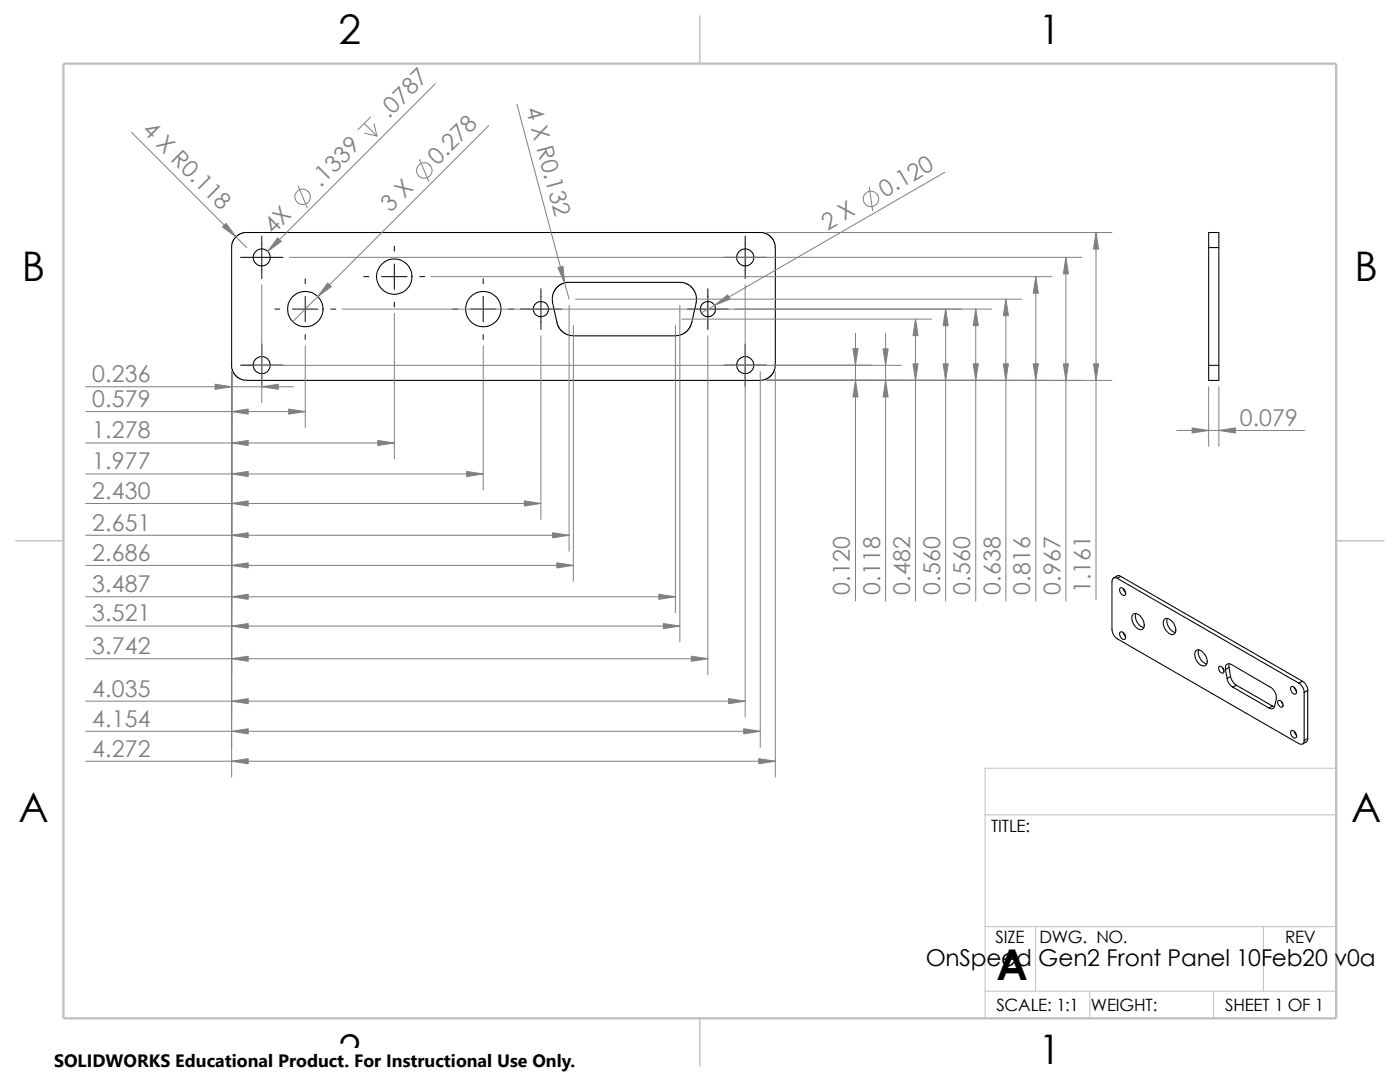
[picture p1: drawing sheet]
<svg xmlns="http://www.w3.org/2000/svg" width="279mm" height="216mm" viewBox="0 0 279 216" stroke-linecap="round" stroke-linejoin="round" font-family="sans-serif">
<path d="M266.7 153.3h-70.1v49.9M196.6 162.6h70.1M196.6 197.8h70.1M196.6 184.9h70.1M206.7 184.9v12.9M217.5 197.8v5.4M242.2 197.8v5.4M252.1 184.9v12.9" fill="none" stroke="#c0c0c0" stroke-width=".2"/>
<path d="M139.7 3.2v9.5M3.1 107.9h9.6M266.7 107.9h9.5M139.7 203.2v9.5" fill="none" stroke="#c0c0c0" stroke-width=".21"/>
<path d="M12.7 12.7h254v190.5h-254z" fill="none" stroke="#c0c0c0" stroke-width=".47"/>
<g fill="none" stroke="#000" stroke-width=".21">
<path d="M241.2 49.4v23.5M241.2 49.4h2M241.2 49.4v-3h2v3M243.2 49.4v23.5M110.3 60.4l.9 4.1 .3 .9 .6 .7 .6 .4 1 .4 .7 .1M110.3 60.4v-1.5l.5-1.2 .9-.8 1.4-.6h23l1.1 .4 .7 .4 .5 .7 .5 .8 .1 1.6-1.1 4.6-.8 1.3-1.2 .7-1.1 .2h-20.4M154.7 72.9l-.1 1-.6 1-1 .7-1.3 .3h-102.5M154.7 72.9v-24l-.3-.8-.4-.7-.8-.7-.8-.3h-103.7l-.9 .3-.9 .7-.4 .7-.3 .8v24.5l.4 .9 .6 .8 1 .6 1 .2M241.2 72.9h2M241.2 72.9v3h2v-3M223 115.4a.66 .66 0 0 0-.8 0 .66 .66 0 0 0-.3 .6v9.6a2.48 2.48 0 0 0 1.1 1.9l36.2 20.9a.66 .66 0 0 0 .8 0 .66 .66 0 0 0 .3-.7M223 115.4l36.2 20.9"/>
<path d="M223.5 117.4a.91 .91 0 0 1 1.1 1.1 .55 .55 0 0 1-.6 .3 .55 .55 0 0 1-.4-.5l-.2-.5zM223.7 115l-.6-.1-.9 .4M223.7 115l-.7 .4M223.7 115l36.2 20.9M224.2 117.4l.4 .8M223.5 126.2a.94 .94 0 0 1 1 .3 .94 .94 0 0 1 0 1 .96 .96 0 0 1-1-1.3zM224.2 126.2l.4 .8M226.2 122.5a1.67 1.67 0 0 1 1.9 1.3 1.19 1.19 0 0 1-.3 1.8 2.17 2.17 0 0 1-1.6-3.1zM226.7 122.4a2.45 2.45 0 0 0 1.6 2.8M232.4 123.6a1.4 1.4 0 0 1 1.9 .9 1.45 1.45 0 0 1-.1 2.1 2.09 2.09 0 0 1-2-1.8v-.7zM233 123.4a2.35 2.35 0 0 0 1.6 2.8M238.6 129.9a1.13 1.13 0 0 1 1.7 .5 1.65 1.65 0 0 1 .2 2.4 2.15 2.15 0 0 1-2.1-2.2z"/>
<path d="M239.2 129.7a2.45 2.45 0 0 0 1.6 2.8M243.3 133a.81 .81 0 0 1 .8 .4 .81 .81 0 0 1 0 .9 .99 .99 0 0 1-.8-1.3zM244 133.2l.2 .5M244.6 133.6a.8 .8 0 0 1 .1-1 .8 .8 0 0 1 1 0l7.8 4.5a2.49 2.49 0 0 1 1.2 2.3l-.3 1.5a.69 .69 0 0 1-1.2 .4M244.6 133.6l.3 1.8M244.9 135.4a2.36 2.36 0 0 0 1.1 1.7M245.3 133.2l-.7 .4M245.3 133.2l.3 1.8M245.3 132.5v.7M245.6 135l-.7 .4M245.6 135a2.87 2.87 0 0 0 1.2 1.7M246 137.1l7.2 4.2"/>
<path d="M246.8 136.7l-.8 .4M246.8 136.7l7.2 4.2M255.1 139.8a.76 .76 0 0 1 .8 .4 .76 .76 0 0 1-.2 .9h-.1a1.02 1.02 0 0 1-.5-1.3zM255.7 140l.3 .5M257.6 137.1a.91 .91 0 0 1 1.1 1.1 .48 .48 0 0 1-.5 .3 .48 .48 0 0 1-.4-.4l-.2-.6zM258.3 137.1l.4 .9M259.2 136.3a2.34 2.34 0 0 1 1.1 1.9M259.9 135.9l-.7 .4M259.9 135.9a2.35 2.35 0 0 1 1.1 1.9M260.3 138.2v9.5M261 137.8l-.7 .4M261 137.8v9.6"/>
<path d="M254 140.9l.3 .1M254 140.9l-.8 .4M257.6 145.9a.9 .9 0 0 1 1 .3 .9 .9 0 0 1 .1 1 .95 .95 0 0 1-1.1-1.3zM258.3 145.9l.4 .8M261 147.4l-.1 .5-.9 .6M261 147.4l-.7 .3"/>
<circle cx="52.2" cy="51.4" r="1.7"/>
<circle cx="78.7" cy="55.2" r="3.5"/>
<circle cx="148.7" cy="51.3" r="1.69"/>
<circle cx="52.2" cy="72.9" r="1.7"/>
<circle cx="60.9" cy="61.7" r="3.5"/>
<circle cx="96.5" cy="61.7" r="3.5"/>
<circle cx="108" cy="61.7" r="1.52"/>
<circle cx="141.3" cy="61.7" r="1.52"/>
<circle cx="148.7" cy="72.8" r="1.69"/>
</g>
<g fill="none" stroke="#808080" stroke-width=".2">
<path d="M86.9 16.7l-33.5 33.5M26.2 26.4l23 23M59.5 37.1l1.8 4.4M72.7 24.6l2.5 2.5M72.8 26.6l2.4 .5M74 23.4l-2.5 2.5M74.6 24.7l.6 2.4M83.7 31.8l1.9 4.4M97.5 25.1l-39.1 39.1M103.2 20.8l10.4 38.9M173.5 37.3l.7 4.8M188.6 34.4l-48.6 28"/>
<path d="M52.2 56.9v23.4M57.7 51.4h158.2M86 55.2h123.9M114.9 59.7h89M148.7 56.9v86.2M153 46.4h68.9M200.7 59.7v60.2M206.7 55.2v64.7M212.7 51.4v68.5M218.7 46.4v73.3M17.1 77.2h41.5M46.2 74.2v80.9"/>
<path d="M50.5 72.9h129.4M60.9 69v16.3M68.3 61.7h129.6M78.7 62.5v29.1M96.4 69v28.7M107.9 67v36.6M113.6 61v49M114.4 64.9v51.1M134.8 64.9v57.4M135.7 61v67.1M136.1 63.7h49.8M141.3 67v67.6"/>
<path d="M151.7 74.2v74.9M153 75.9h68.9M154.2 72.9h19.7M154.7 74.2v80.9M170.7 66.5v53.4M176.7 66.5v53.4M182.7 63.7v56.2M188.7 61.7v58.2M194.7 61.7v58.2M241.2 77.2v11.9M243.2 77.2v11.9M17.1 94.6h79.3"/>
<path d="M17.1 88.4h61.6M17.1 82.1h43.8M234.9 85.9h25.4M17.1 112.8h97.3M17.1 106.8h96.5M17.1 119.1h117.7M17.1 100.5h90.8M17.1 131.4h124.2M17.1 139.9h131.6M17.1 124.9h118.6M17.1 145.9h134.6M17.1 151.9h137.6"/>
<circle cx="60.4" cy="39.3" r="1.56"/>
<circle cx="84.7" cy="34" r="1.55"/>
<circle cx="173.8" cy="39.7" r="1.56"/>
</g>
<g fill="#808080" stroke="#808080" stroke-width=".2">
<path d="M237.9 85.4l3.3 .5-3.3 .5z"/>
<path d="M243.2 85.9l3.3-.5v1z"/>
<path d="M46.2 94.6l3.3-.5v1z"/>
<path d="M93.1 94.1l3.3 .5-3.3 .5z"/>
<path d="M75.4 87.9l3.3 .5-3.3 .5z"/>
<path d="M200.7 59.7l.6 3.3h-1.1z"/>
<path d="M200.2 72.6h1.1l-.6 3.3z"/>
<path d="M65.4 56.5l.7 .7-2.7 2z"/>
<path d="M188.7 61.7l.5 3.3h-1z"/>
<path d="M188.2 72.6h1l-.5 3.3z"/>
<path d="M111.1 112.3l3.3 .5-3.3 .5z"/>
<path d="M46.2 112.8l3.3-.5v1z"/>
<path d="M194.7 61.7l.5 3.3h-1z"/>
<path d="M111.3 53.4l1.1-.3 .3 3.4z"/>
<path d="M182.2 72.6h1l-.5 3.3z"/>
<path d="M104.6 99.9l3.3 .6-3.3 .5z"/>
<path d="M138 130.9l3.3 .5-3.3 .6z"/>
<path d="M46.2 131.4l3.3-.5v1.1z"/>
<path d="M42.9 76.7l3.3 .5-3.3 .5z"/>
<path d="M52.2 77.2l3.3-.5v1z"/>
<path d="M46.2 106.8l3.3-.5v1z"/>
<path d="M110.3 106.3l3.3 .5-3.3 .5z"/>
<path d="M170.2 69.6h1l-.5 3.3z"/>
<path d="M55.4 47.5l.7 .7-2.7 2z"/>
<path d="M170.7 75.9l.5 3.3h-1z"/>
<path d="M46.2 124.9l3.3-.5v1z"/>
<path d="M131.5 118.6l3.3 .5-3.3 .5z"/>
<path d="M46.2 119.1l3.3-.5v1z"/>
<path d="M206.7 55.2l.5 3.3h-1z"/>
<path d="M206.2 72.6h1l-.5 3.3z"/>
<path d="M46.2 139.9l3.3-.5v1z"/>
<path d="M145.4 139.4l3.3 .5-3.3 .5z"/>
<path d="M218.7 46.4l.5 3.3h-1z"/>
<path d="M46.2 100.5l3.3-.6v1.1z"/>
<path d="M46.2 145.9l3.3-.5v1z"/>
<path d="M148.4 145.4l3.3 .5-3.3 .5z"/>
<path d="M176.2 69.6h1l-.5 3.3z"/>
<path d="M176.7 75.9l.5 3.3h-1z"/>
<path d="M194.2 72.6h1l-.5 3.3z"/>
<path d="M218.2 72.6h1l-.5 3.3z"/>
<path d="M212.7 51.4l.5 3.3h-1z"/>
<path d="M212.2 72.6h1l-.5 3.3z"/>
<path d="M142.6 60.9l2.6-2.1 .5 .9z"/>
<path d="M182.7 63.7l.5 3.3h-1z"/>
<path d="M46.2 82.1l3.3-.5v1z"/>
<path d="M132.4 124.4l3.3 .5-3.3 .5z"/>
<path d="M57.6 81.6l3.3 .5-3.3 .5z"/>
<path d="M44.4 45.3l.7-.7 2 2.7z"/>
<path d="M46.2 88.4l3.3-.5v1z"/>
<path d="M151.4 151.4l3.3 .5-3.3 .5z"/>
<path d="M46.2 151.9l3.3-.5v1z"/>
</g>
<g fill="none" stroke="#000" stroke-width=".2">
<path d="M48 51.4h8.5M52.2 47.1v8.5M60.9 55.6v1M60.9 59.1v5.1M72.6 55.2h1M76.2 55.2h5M78.7 49.1v1M78.7 52.7v5M83.8 55.2h1M96.4 55.6v1M96.4 59.1v5.1M107.9 57.6v8.1"/>
<path d="M141.3 57.6v8.1M144.5 51.4h8.5M148.7 47.1v8.5M48 72.9h8.5M52.2 68.6v8.5M54.9 61.7h.9M58.4 61.7h5.1M60.9 66.8v.9M66 61.7h1M78.7 60.3v1M90.4 61.7h1M93.9 61.7h5.1"/>
<path d="M96.4 66.8v.9M101.5 61.7h1M103.9 61.7h8.1M137.2 61.7h8.1M144.5 72.9h8.5M148.7 68.6v8.5"/>
</g>
<path d="M10.8 209.2h104.1v6.7h-104.1z" fill="#fff"/>
<text font-size="8.5" x="198.8" y="195.5">A</text>
<g font-size="8.1">
<text x="67.6" y="8.8">2</text>
<text x="207.3" y="8.8">1</text>
<text x="4.4" y="56.1">B</text>
<text x="270.3" y="56.1">B</text>
<text x="3.7" y="164.1">A</text>
<text x="269.6" y="164.1">A</text>
<text x="67.6" y="212.3">2</text>
<text x="207.3" y="212.3">1</text>
</g>
<g font-size="4.6" fill="#808080">
<text x="77.6" y="23.8" transform="rotate(-45 77.6 23.8)">.0787</text>
<text x="104.9" y="21.7" transform="rotate(75 104.9 21.7)">4 X R0.132</text>
<text x="28.2" y="26.2" transform="rotate(45 28.2 26.2)">4 X R0.118</text>
<text x="70.4" y="31" transform="rotate(-45 70.4 31)">9</text>
<text x="87.3" y="33.1" transform="rotate(-45 87.3 33.1)">0.278</text>
<text x="64" y="37.5" transform="rotate(-45 64 37.5)">.13</text>
<text x="176.6" y="39.5" transform="rotate(-30 176.6 39.5)">0.120</text>
<text x="54.6" y="46.9" transform="rotate(-45 54.6 46.9)">4X</text>
<text x="77.9" y="42.5" transform="rotate(-45 77.9 42.5)">3 X</text>
<text x="165.1" y="46.1" transform="rotate(-30 165.1 46.1)">2 X</text>
<text x="18.4" y="76.2">0.236</text>
<text x="18.4" y="81.2">0.579</text>
<text x="18.4" y="87.5">1.278</text>
<text x="247.4" y="85">0.079</text>
<text x="18.4" y="93.6">1.977</text>
<text x="18.4" y="99.5">2.430</text>
<text x="18.4" y="105.9">2.651</text>
<text x="18.4" y="111.9">2.686</text>
<text x="18.4" y="118.2">3.487</text>
<text x="169.6" y="118.6" transform="rotate(-90 169.6 118.6)">0.120</text>
<text x="175.6" y="118.6" transform="rotate(-90 175.6 118.6)">0.118</text>
<text x="181.6" y="118.6" transform="rotate(-90 181.6 118.6)">0.482</text>
<text x="187.6" y="118.6" transform="rotate(-90 187.6 118.6)">0.560</text>
<text x="193.6" y="118.6" transform="rotate(-90 193.6 118.6)">0.560</text>
<text x="199.6" y="118.6" transform="rotate(-90 199.6 118.6)">0.638</text>
<text x="205.6" y="118.6" transform="rotate(-90 205.6 118.6)">0.816</text>
<text x="211.6" y="118.6" transform="rotate(-90 211.6 118.6)">0.967</text>
<text x="217.6" y="118.4" transform="rotate(-90 217.6 118.4)">1.161</text>
<text x="18.4" y="124">3.521</text>
<text x="18.4" y="130.5">3.742</text>
<text x="18.4" y="139">4.035</text>
<text x="18.4" y="145">4.154</text>
<text x="18.4" y="151">4.272</text>
</g>
<text font-size="4.6" x="184.7" y="192.7">OnSpeed Gen2 Front Panel 10Feb20 v0a</text>
<text font-size="3.6" x="10.8" y="213">SOLIDWORKS Educational Product. For Instructional Use Only.</text>
<g font-size="3.4">
<text x="197.8" y="166">TITLE:</text>
<text x="198.7" y="188.1">SIZE</text>
<text x="207.5" y="188.1">DWG. NO.</text>
<text x="256.5" y="188.2">REV</text>
<text x="198.8" y="201.7">SCALE: 1:1</text>
<text x="217.7" y="201.8">WEIGHT:</text>
<text x="244.5" y="201.7">SHEET 1 OF 1</text>
</g>
</svg>
